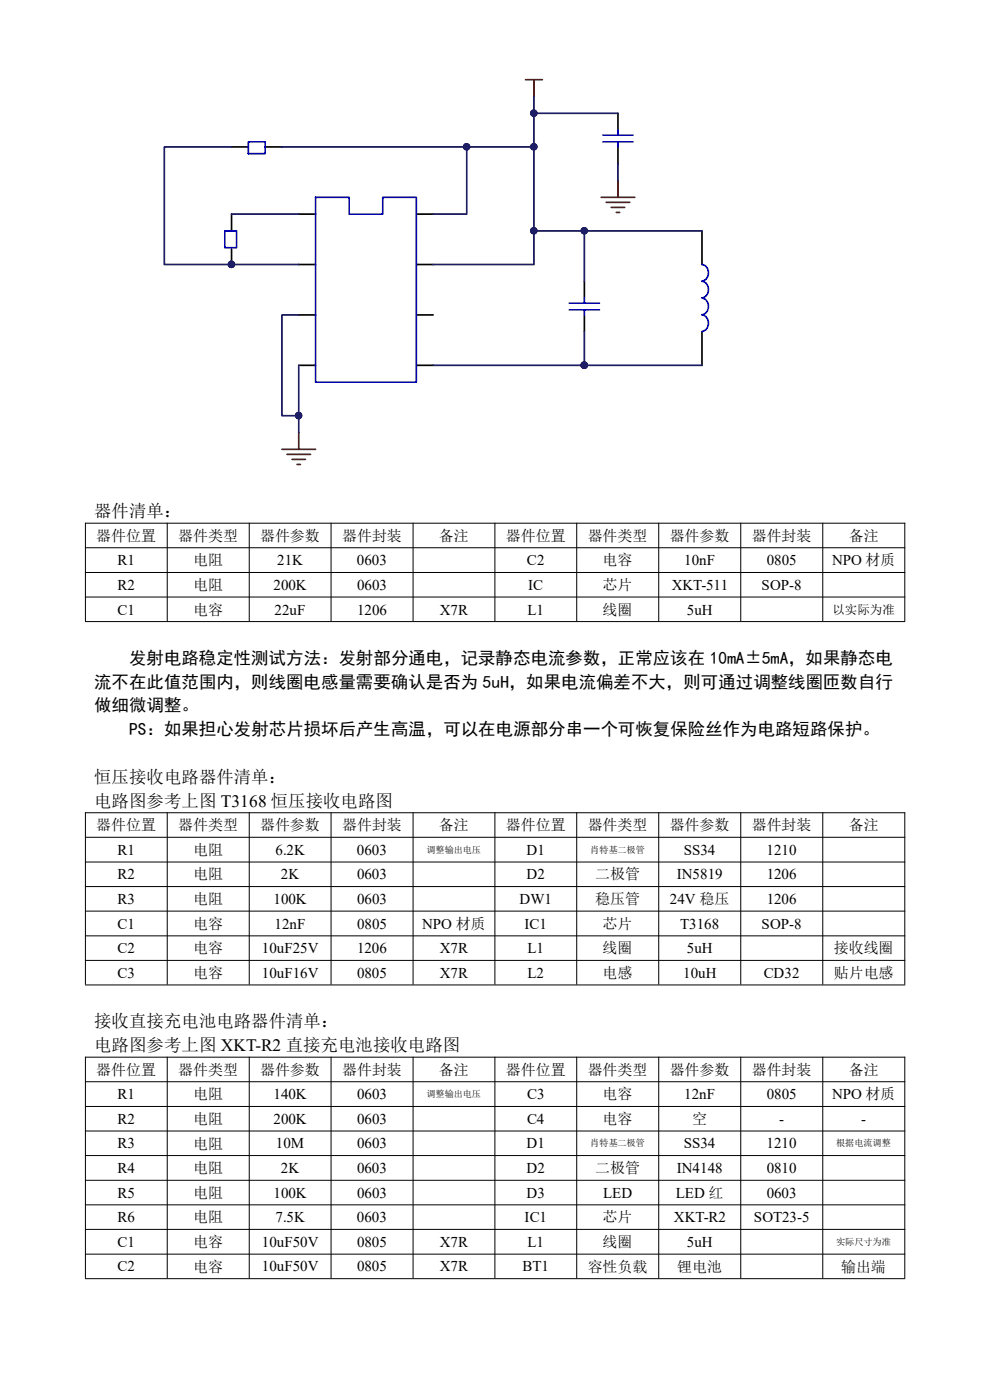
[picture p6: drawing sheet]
<svg xmlns="http://www.w3.org/2000/svg" width="210mm" height="297mm" viewBox="0 0 210 297" stroke-linecap="round" stroke-linejoin="round" font-family="sans-serif">
<g fill="none" stroke="#000" stroke-width=".36">
<path d="M49.1 31.2h3.6M56.2 31.2h3.6M131.1 24v3.6M131.1 31.2v3.5M49.1 45.4v3.6M49.1 52.6v3.5M63.4 45.4h3.5M63.4 56.1h3.5M88.3 45.4h3.6M88.3 56.1h3.6M124 59.7v3.5M148.9 49v7.1"/>
<path d="M63.4 66.8h3.5M63.4 77.5h3.5M88.3 66.8h3.6M88.3 77.5h3.6M124 66.8v3.6M148.9 70.4v7.1"/>
</g>
<g fill="none" stroke="#00f" stroke-width=".36">
<path d="M52.7 30.1h3.5v2.5h-3.5zM127.9 30.1h6.4M127.9 28.7h6.4M131.1 27.6v1.1M131.1 30.1v1.1M47.7 49h2.5v3.6h-2.5zM66.9 41.9h7.2v3.5h7.1v-3.5h7.1v39.2h-21.4zM148.9 56.1a1.81 1.81 0 0 1 1.4 1.8 1.81 1.81 0 0 1-1.4 1.7M148.9 59.7a1.81 1.81 0 0 1 1.4 1.7 1.81 1.81 0 0 1-1.4 1.8M120.8 64.3h6.4M120.8 65.7h6.4M124 63.2v1.1"/>
<path d="M124 65.7v1.1M148.9 63.2a1.81 1.81 0 0 1 1.4 1.8 1.81 1.81 0 0 1-1.4 1.7M148.9 66.8a1.81 1.81 0 0 1 1.4 1.8 1.81 1.81 0 0 1-1.4 1.7"/>
</g>
<g fill="#000080" stroke="#000080" stroke-width=".21">
<circle cx="49.1" cy="56.1" r=".68"/>
<circle cx="63.3" cy="88.2" r=".68"/>
<circle cx="113.2" cy="31.1" r=".68"/>
<circle cx="123.9" cy="77.5" r=".68"/>
<circle cx="123.9" cy="49" r=".68"/>
<circle cx="113.2" cy="49" r=".68"/>
<circle cx="99" cy="31.1" r=".68"/>
<circle cx="113.2" cy="24" r=".68"/>
</g>
<path d="M111.5 16.9h3.6M113.3 16.9v3.6M131.1 38.3v3.6M127.5 41.9h7.2M128.6 42.9h5M129.7 44h2.8M130.7 45.1h.8M59.8 95.3h7.1M60.9 96.4h5M61.9 97.5h2.9M63 98.5h.7M63.4 91.8v3.5" fill="none" stroke="#800000" stroke-width=".36"/>
<g fill="none" stroke="#000080" stroke-width=".36">
<path d="M49.1 31.2h-14.2v24.9h28.5M59.8 31.2h53.5M99 31.2v14.2h-7.1M113.3 20.5v35.6h-21.4M113.3 24h17.8M131.1 34.7v3.6M49.1 45.4h14.3M113.3 49h35.6M124 49v10.7M63.4 66.8h-3.6v21.4h3.6M63.4 77.5v14.3M91.9 77.5h32.1"/>
<path d="M124 70.4v7.1h24.9"/>
</g>
<g fill="none" stroke="#000" stroke-width=".21">
<path d="M18 111h174M18 116.2h174M18.1 110.9v20.9M35.5 110.9v20.9M52.9 110.9v20.9M70.2 110.9v20.9M87.6 110.9v20.9M105 110.9v20.9M122.3 110.9v20.9M139.7 110.9v20.9M157.1 110.9v20.9M174.5 110.9v20.9"/>
<path d="M191.9 110.9v20.9M18 121.5h174M18 126.7h174M18 131.9h174M18 172.4h174M18 177.6h174M18.1 172.3v36.6M35.5 172.3v36.6M52.9 172.3v36.6M70.2 172.3v36.6M87.6 172.3v36.6M105 172.3v36.6"/>
<path d="M122.3 172.3v36.6M139.7 172.3v36.6M157.1 172.3v36.6M174.5 172.3v36.6M191.9 172.3v36.6M18 182.9h174M18 188.1h174M18 193.3h174M18 198.5h174M18 203.8h174M18 209h174M18 224.3h174"/>
<path d="M18 229.5h174M18 234.7h174M18 239.9h174M18.1 224.2v47M35.5 224.2v47M52.9 224.2v47M70.2 224.2v47M87.6 224.2v47M105 224.2v47M122.3 224.2v47M139.7 224.2v47M157.1 224.2v47"/>
<path d="M174.5 224.2v47M191.9 224.2v47M18 245.2h174M18 250.4h174M18 255.6h174M18 260.8h174M18 266.1h174M18 271.3h174"/>
</g>
<g font-size="3.7">
<text x="20" y="109.7">器件清单：</text>
<text x="27.4" y="140.8">发射电路稳定性测试方法：发射部分通电，记录静态电流参数，正常应该在 10mA±5mA，如果静态电</text>
<text x="20" y="145.9">流不在此值范围内，则线圈电感量需要确认是否为 5uH，如果电流偏差不大，则可通过调整线圈匝数自行</text>
<text x="20" y="150.9">做细微调整。</text>
<text x="27.4" y="156">PS：如果担心发射芯片损坏后产生高温，可以在电源部分串一个可恢复保险丝作为电路短路保护。</text>
<text x="20" y="166">恒压接收电路器件清单：</text>
<text x="20" y="171.1">电路图参考上图 T3168 恒压接收电路图</text>
<text x="20" y="217.9">接收直接充电池电路器件清单：</text>
<text x="20" y="223">电路图参考上图 XKT-R2 直接充电池接收电路图</text>
</g>
<g font-size="3.2">
<text x="20.4" y="114.7">器件位置</text>
<text x="24.9" y="119.9">R1</text>
<text x="37.8" y="114.7">器件类型</text>
<text x="41" y="119.9">电阻</text>
<text x="55.2" y="114.7">器件参数</text>
<text x="58.8" y="119.9">21K</text>
<text x="72.6" y="114.7">器件封装</text>
<text x="75.7" y="119.9">0603</text>
<text x="93.1" y="114.7">备注</text>
<text x="107.3" y="114.7">器件位置</text>
<text x="111.8" y="119.9">C2</text>
<text x="124.7" y="114.7">器件类型</text>
<text x="127.8" y="119.9">电容</text>
<text x="142.1" y="114.7">器件参数</text>
<text x="145.2" y="119.9">10nF</text>
<text x="159.5" y="114.7">器件封装</text>
<text x="162.7" y="119.9">0805</text>
<text x="176.5" y="119.9">NPO 材质</text>
<text x="180" y="114.7">备注</text>
<text x="24.9" y="125.1">R2</text>
<text x="41" y="125.2">电阻</text>
<text x="58" y="125.1">200K</text>
<text x="75.7" y="125.1">0603</text>
<text x="112.1" y="125.1">IC</text>
<text x="127.8" y="125.2">芯片</text>
<text x="142.5" y="125.1">XKT-511</text>
<text x="161.6" y="125.1">SOP-8</text>
<text x="24.9" y="130.4">C1</text>
<text x="41" y="130.4">电容</text>
<text x="58.3" y="130.4">22uF</text>
<text x="75.7" y="130.4">1206</text>
<text x="93.3" y="130.4">X7R</text>
<text x="111.9" y="130.4">L1</text>
<text x="127.8" y="130.4">线圈</text>
<text x="145.7" y="130.4">5uH</text>
<text x="20.4" y="176.2">器件位置</text>
<text x="37.8" y="176.2">器件类型</text>
<text x="55.2" y="176.2">器件参数</text>
<text x="72.6" y="176.2">器件封装</text>
<text x="93.1" y="176.2">备注</text>
<text x="107.3" y="176.2">器件位置</text>
<text x="124.7" y="176.2">器件类型</text>
<text x="142.1" y="176.2">器件参数</text>
<text x="159.5" y="176.2">器件封装</text>
<text x="180" y="176.2">备注</text>
<text x="24.9" y="181.4">R1</text>
<text x="41" y="181.4">电阻</text>
<text x="58.4" y="181.4">6.2K</text>
<text x="75.7" y="181.4">0603</text>
<text x="111.7" y="181.4">D1</text>
<text x="145.1" y="181.4">SS34</text>
<text x="162.6" y="181.4">1210</text>
<text x="24.9" y="186.6">R2</text>
<text x="24.9" y="191.8">R3</text>
<text x="41" y="186.6">电阻</text>
<text x="41" y="191.8">电阻</text>
<text x="58" y="191.8">100K</text>
<text x="59.6" y="186.6">2K</text>
<text x="75.7" y="186.6">0603</text>
<text x="75.7" y="191.8">0603</text>
<text x="110.2" y="191.8">DW1</text>
<text x="111.7" y="186.6">D2</text>
<text x="126.3" y="186.6">二极管</text>
<text x="126.3" y="191.8">稳压管</text>
<text x="142.1" y="191.8">24V 稳压</text>
<text x="143.6" y="186.6">IN5819</text>
<text x="162.6" y="186.6">1206</text>
<text x="162.6" y="191.8">1206</text>
<text x="24.9" y="197">C1</text>
<text x="41" y="197">电容</text>
<text x="58.3" y="197">12nF</text>
<text x="75.7" y="197">0805</text>
<text x="89.5" y="197">NPO 材质</text>
<text x="111.3" y="197">IC1</text>
<text x="127.8" y="197">芯片</text>
<text x="144.3" y="197">T3168</text>
<text x="161.6" y="197">SOP-8</text>
<text x="24.9" y="202.2">C2</text>
<text x="41" y="202.2">电容</text>
<text x="55.5" y="202.2">10uF25V</text>
<text x="75.7" y="202.2">1206</text>
<text x="93.3" y="202.2">X7R</text>
<text x="111.9" y="202.2">L1</text>
<text x="127.8" y="202.2">线圈</text>
<text x="145.7" y="202.2">5uH</text>
<text x="176.9" y="202.2">接收线圈</text>
<text x="24.9" y="207.4">C3</text>
<text x="41" y="207.5">电容</text>
<text x="55.5" y="207.4">10uF16V</text>
<text x="75.7" y="207.4">0805</text>
<text x="93.3" y="207.4">X7R</text>
<text x="111.9" y="207.4">L2</text>
<text x="127.8" y="207.5">电感</text>
<text x="144.9" y="207.4">10uH</text>
<text x="162" y="207.4">CD32</text>
<text x="176.9" y="207.5">贴片电感</text>
<text x="20.4" y="228">器件位置</text>
<text x="24.9" y="233.2">R1</text>
<text x="37.8" y="228">器件类型</text>
<text x="41" y="233.2">电阻</text>
<text x="55.2" y="228">器件参数</text>
<text x="58" y="233.2">140K</text>
<text x="72.6" y="228">器件封装</text>
<text x="75.7" y="233.2">0603</text>
<text x="93.1" y="228">备注</text>
<text x="107.3" y="228">器件位置</text>
<text x="111.8" y="233.2">C3</text>
<text x="124.7" y="228">器件类型</text>
<text x="127.8" y="233.2">电容</text>
<text x="142.1" y="228">器件参数</text>
<text x="145.2" y="233.2">12nF</text>
<text x="159.5" y="228">器件封装</text>
<text x="162.7" y="233.2">0805</text>
<text x="176.5" y="233.2">NPO 材质</text>
<text x="180" y="228">备注</text>
<text x="24.9" y="238.4">R2</text>
<text x="41" y="238.4">电阻</text>
<text x="58" y="238.4">200K</text>
<text x="75.7" y="238.4">0603</text>
<text x="111.8" y="238.4">C4</text>
<text x="127.8" y="238.4">电容</text>
<text x="146.9" y="238.4">空</text>
<text x="165.3" y="238.4">-</text>
<text x="182.7" y="238.4">-</text>
<text x="24.9" y="243.6">R3</text>
<text x="41" y="243.7">电阻</text>
<text x="58.5" y="243.6">10M</text>
<text x="75.7" y="243.6">0603</text>
<text x="111.7" y="243.6">D1</text>
<text x="145.1" y="243.6">SS34</text>
<text x="162.6" y="243.6">1210</text>
<text x="24.9" y="248.9">R4</text>
<text x="41" y="248.9">电阻</text>
<text x="59.6" y="248.9">2K</text>
<text x="75.7" y="248.9">0603</text>
<text x="111.7" y="248.9">D2</text>
<text x="126.3" y="248.9">二极管</text>
<text x="143.6" y="248.9">IN4148</text>
<text x="162.6" y="248.9">0810</text>
<text x="24.9" y="254.1">R5</text>
<text x="41" y="254.1">电阻</text>
<text x="58" y="254.1">100K</text>
<text x="75.7" y="254.1">0603</text>
<text x="111.7" y="254.1">D3</text>
<text x="128" y="254.1">LED</text>
<text x="143.4" y="254.1">LED 红</text>
<text x="162.6" y="254.1">0603</text>
<text x="24.9" y="259.3">R6</text>
<text x="41" y="259.3">电阻</text>
<text x="58.4" y="259.3">7.5K</text>
<text x="75.7" y="259.3">0603</text>
<text x="111.3" y="259.3">IC1</text>
<text x="127.8" y="259.3">芯片</text>
<text x="143" y="259.3">XKT-R2</text>
<text x="159.9" y="259.3">SOT23-5</text>
<text x="24.9" y="264.5">C1</text>
<text x="24.9" y="269.7">C2</text>
<text x="41" y="264.5">电容</text>
<text x="41" y="269.8">电容</text>
<text x="55.5" y="264.5">10uF50V</text>
<text x="55.5" y="269.7">10uF50V</text>
<text x="75.7" y="264.5">0805</text>
<text x="75.7" y="269.7">0805</text>
<text x="93.3" y="264.5">X7R</text>
<text x="93.3" y="269.7">X7R</text>
<text x="110.8" y="269.7">BT1</text>
<text x="111.9" y="264.5">L1</text>
<text x="124.7" y="269.8">容性负载</text>
<text x="127.8" y="264.5">线圈</text>
<text x="143.7" y="269.8">锂电池</text>
<text x="145.7" y="264.5">5uH</text>
<text x="178.4" y="269.8">输出端</text>
</g>
<text font-size="2.6" x="176.6" y="130.2">以实际为准</text>
<g font-size="1.9">
<text x="90.5" y="180.9">调整输出电压</text>
<text x="125.2" y="180.9">肖特基二极管</text>
<text x="90.5" y="232.8">调整输出电压</text>
<text x="125.2" y="243.2">肖特基二极管</text>
<text x="177.4" y="243.2">根据电流调整</text>
<text x="177.4" y="264.1">实际尺寸为准</text>
</g>
</svg>
